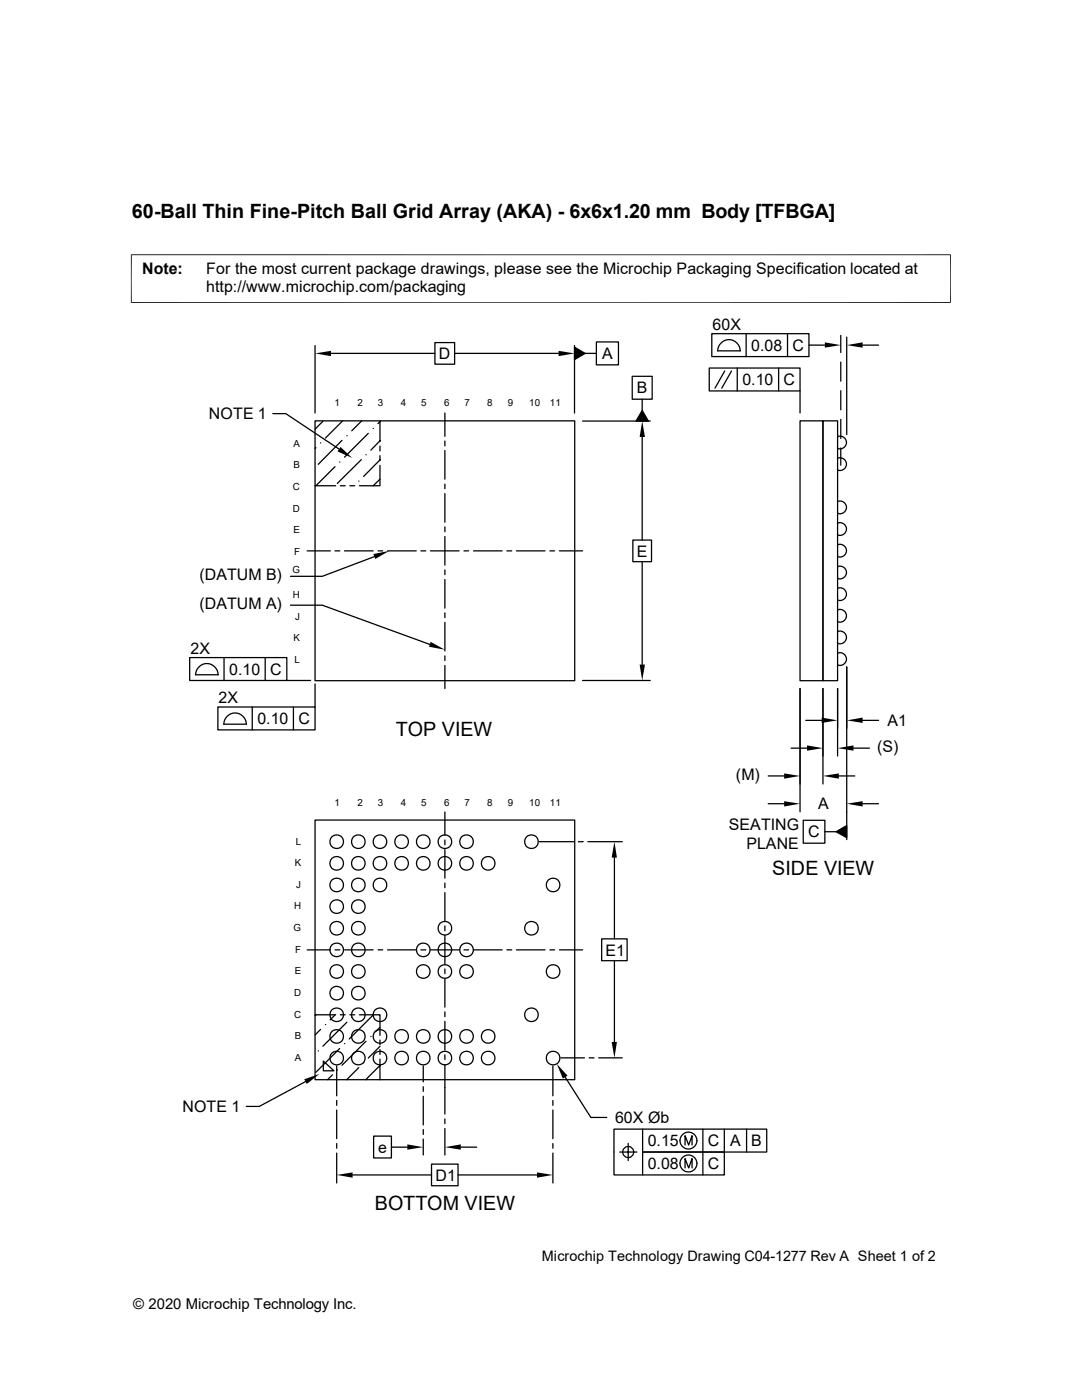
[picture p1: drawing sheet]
<svg xmlns="http://www.w3.org/2000/svg" width="216mm" height="279mm" viewBox="0 0 216 279" stroke-linecap="round" stroke-linejoin="round" font-family="sans-serif">
<g fill="none" stroke="#000" stroke-width=".25">
<path d="M62.9 69v13.4M66 70.5h20.8M86.8 68.4h3.9v4.3h-3.9zM90.7 70.5h20.8M114.6 69.3l2.2 1.2-2.2 1.3zM114.6 69v13.4M116.8 70.5h2.2M119 68.2h4.4v4.6h-4.4zM126.2 75.1h3.9v4.6h-3.9zM128.1 79.7v2.2M141.5 73.4h18.1v4.6h-18.1zM142 66.6h19.4v4.6h-19.4z"/>
<path d="M143.2 70h4.5M143.2 70a2.24 2.24 0 0 1 2.3-2.2 2.24 2.24 0 0 1 2.2 2.2M144.6 74l-1.9 3.5M146 74l-2 3.5M147.1 73.4v4.6M148.9 66.6v4.6M155.4 73.4v4.6M157.1 66.6v4.6M159.6 78v4.4M161.4 68.9h3.2M167.8 66.9v3.5M167.8 72.3v3.8"/>
<path d="M167.8 78v3.8M169 67.3v19.4M172.1 68.9h3.2M54.4 82.6h2.6l10.6 7M62.9 84h51.8v51.8h-51.8zM62.9 96.9h4.1M63 89.3l-.1 .2M64 88.4h.1M64.4 84.1l-1.5 1.5M66.8 93.1l-3.8 3.8M67.8 92.2h.1M67.9 96.9h1"/>
<path d="M68.2 87.9l-4.7 4.8M68.4 84l-3.5 3.4M69.2 87h.1M69.8 96.9h1M71.6 96h.1M72.1 91.7l-4.8 4.8M72.2 84l-2 2M73 90.8h.1M73.5 86.5l-4.8 4.7M74.5 85.5h.1M75.8 92.9v4h-4.1M75.8 84.2l-.4 .3"/>
<path d="M75.8 88l-1.8 1.8M75.8 91.8l-3.2 3.3M75.8 95.6l-1.3 1.3M75.8 84v4.1M75.8 89v1M75.8 90.9v1M88.8 82.4v4.7M88.8 88v1M88.8 89.9v5.7M88.8 96.6v.9M88.8 98.5v5.7M116.2 84h13.6"/>
<path d="M128.1 81.9l1.3 2.1h-2.5zM128.1 87.2v20.6M159.6 84h4.6v51.8h-4.6zM164.2 84h2.9v51.8h-2.9zM167.1 91.5a1.26 1.26 0 0 1 1.8 1.1 1.26 1.26 0 0 1-1.8 1.2M167.1 87.2a1.26 1.26 0 0 1 1.8 1.1 1.26 1.26 0 0 1-1.8 1.2M167.8 83.7v3.8M167.8 89.4v3.4M61.3 109.9h4.6M66.8 109.9h1M68.7 109.9h5.8M74.7 111.1l-10.4 3.9h-6.3"/>
<path d="M75.4 109.9h1M77.3 109.9h5.8M84 109.9h1M85.9 109.9h5.7M88.8 105.2v.9M88.8 107.1v5.7M88.8 113.7v1M88.8 115.7v5.7M92.6 109.9h.9M94.5 109.9h5.7M101.1 109.9h1M103 109.9h5.8"/>
<path d="M109.7 109.9h1M111.6 109.9h4.6M126.3 107.8h3.7v4.3h-3.7zM128.1 112.1v20.5M167.1 108.8a1.26 1.26 0 0 1 1.8 1.1 1.26 1.26 0 0 1-1.8 1.1M167.1 113.1a1.26 1.26 0 0 1 1.8 1.2 1.26 1.26 0 0 1-1.8 1.1M167.1 117.4a1.26 1.26 0 0 1 1.8 1.2 1.26 1.26 0 0 1-1.8 1.1M167.1 104.4a1.26 1.26 0 0 1 1.8 1.2 1.26 1.26 0 0 1-1.8 1.1M167.1 100.1a1.26 1.26 0 0 1 1.8 1.2 1.26 1.26 0 0 1-1.8 1.1M37.8 131.2h19.4v4.6h-19.4zM43.5 134.7a2.24 2.24 0 0 0-2.2-2.3 2.24 2.24 0 0 0-2.3 2.3h4.6M44.7 131.2v4.6"/>
<path d="M52.9 131.2v4.6M57.2 135.8h4.8M58 120.8h6.3l21.5 7.8M62.9 136.5v4.6M88.8 122.3v1M88.8 124.2v5.7M88.8 130.9v.9M88.8 132.8v4.6M116.2 135.8h13.6M159.6 137.4v24.6M164.2 137.4v19.1M167.1 121.8a1.26 1.26 0 0 1 1.8 1.1 1.26 1.26 0 0 1-1.8 1.1"/>
<path d="M167.1 126.1a1.26 1.26 0 0 1 1.8 1.1 1.26 1.26 0 0 1-1.8 1.2M167.1 130.4a1.26 1.26 0 0 1 1.8 1.1 1.26 1.26 0 0 1-1.8 1.2M167.1 137.4v13.5M169 133.1v34.5M43.5 141.1h19.4v4.6h-19.4zM44.6 144.5h4.6M44.7 144.5a2.24 2.24 0 0 1 2.2-2.2 2.24 2.24 0 0 1 2.2 2.2M50.3 141.1v4.6M58.5 141.1v4.6M153.3 154.9h3.2M157.9 149.3h3.1M160.8 143.8h3.2"/>
<path d="M167.4 154.9h3.2M170.3 149.3h3.2M172.1 143.8h3.2M62.9 163.7h51.8v51.8h-51.8zM88.8 162.1v4.6M88.8 167.6v1M88.8 169.5v5.8M88.8 176.2v1M88.8 178.1v5.8M107.6 168h6.9M115.4 168h1M117.3 168h6.9"/>
<path d="M122.6 171.2v16.2M153.3 160.4h3.2M160.3 163.7h4.3v4.6h-4.3zM164.6 166h2.2M166.8 166l2.2-1.2v2.4zM172.1 160.4h3.2M61.3 189.6h4.6M66.8 189.6h1M68.7 189.6h5.8M75.4 189.6h1M77.3 189.6h5.8M84 189.6h1"/>
<path d="M85.9 189.6h5.7M88.8 184.8v1M88.8 186.7v5.7M88.8 193.4v.9M88.8 195.3v5.7M92.6 189.6h.9M94.5 189.6h5.7M101.1 189.6h1M103 189.6h5.8M109.7 189.6h1M111.6 189.6h4.6M120.1 187.4h5v4.3h-5z"/>
<path d="M122.6 191.7v16.2M61 215.9l-9.3 4.9h-2.6M62.9 202.5h4.1M63.1 202.5l-.2 .2M63.5 209.7h.1M64 205.4l-1.1 1.1M64.5 211.8l2.1 1.9h-2.1zM64.9 204.5h.1M66.3 214.5l-.9 1M66.9 202.5l-1 1M67.2 212.7v6M67.2 219.6v1"/>
<path d="M67.3 213.5h.1M67.8 209.3l-4.8 4.7M67.9 202.5h1M68.7 208.3h.1M69.2 204l-4.8 4.8M69.8 202.5h1M70.2 203h.1M71.6 213.1l-2.4 2.4M71.7 202.5h4.1v4.1M72.6 212.1h.1M73 207.8l-4.8 4.8M74 206.8h.1"/>
<path d="M74.5 202.6l-4.8 4.7M75.8 207.6v.9M75.8 209.5v.9M75.8 211.4v4.1M75.8 205l-.9 .9M75.8 208.8l-2.3 2.4M75.8 212.6l-2.8 2.9M84.5 212.7v3.2M84.5 216.9v.9M84.5 218.8v5.7M88.8 201.9v1M88.8 203.8v5.8"/>
<path d="M88.8 210.5v1M88.8 212.4v9.9M110.3 212.7v6M110.3 219.6v1M111.9 211.1h4.7M112.8 215l5.1 8h3.2M117.6 211.1h.9M119.5 211.1h4.7M67.2 221.5v5.7M67.2 228.2v1M67.2 230.1v6M70.4 234.5h15.7"/>
<path d="M74.5 226.7h3.6v4.4h-3.6zM78.1 228.9h3.2M84.5 225.4v1M84.5 227.3v3.2M86.1 232.3h5.3v4.3h-5.3zM88.8 223.3v.9M88.8 225.2v5.3M91.4 234.5h15.7M91.9 228.9h3.2M110.3 221.5v5.7M110.3 228.2v1M110.3 230.1v6"/>
<path d="M123.7 229.9h3.4M125.3 228.2v3.4M128.2 225.3v4.6h16.3v4.6h-22v-9.2h30.5v4.6h-24.8v4.6M136.7 228.5v-1.8l.7 1.8 .7-1.8v1.8M136.7 233.1v-1.9l.7 1.9 .7-1.9v1.9M140.3 225.3v9.2M144.5 225.3v4.6M149 225.3v4.6"/>
<circle cx="67.2" cy="168" r="1.36"/>
<circle cx="67.2" cy="176.6" r="1.36"/>
<circle cx="67.2" cy="172.3" r="1.36"/>
<circle cx="71.5" cy="172.3" r="1.36"/>
<circle cx="71.5" cy="176.6" r="1.36"/>
<circle cx="71.5" cy="168" r="1.36"/>
<circle cx="75.8" cy="176.6" r="1.36"/>
<circle cx="75.8" cy="172.3" r="1.36"/>
<circle cx="75.8" cy="168" r="1.36"/>
<circle cx="80.1" cy="172.3" r="1.36"/>
<circle cx="80.1" cy="168" r="1.36"/>
<circle cx="84.4" cy="172.3" r="1.36"/>
<circle cx="84.4" cy="168" r="1.36"/>
<circle cx="88.8" cy="172.3" r="1.36"/>
<circle cx="88.8" cy="168" r="1.36"/>
<circle cx="93.1" cy="172.3" r="1.36"/>
<circle cx="93.1" cy="168" r="1.36"/>
<circle cx="97.4" cy="172.3" r="1.36"/>
<circle cx="106" cy="168" r="1.36"/>
<circle cx="110.4" cy="176.6" r="1.36"/>
<circle cx="67.2" cy="198.2" r="1.36"/>
<circle cx="67.2" cy="185.3" r="1.36"/>
<circle cx="67.2" cy="189.6" r="1.36"/>
<circle cx="67.2" cy="193.9" r="1.36"/>
<circle cx="67.2" cy="180.9" r="1.36"/>
<circle cx="71.5" cy="198.2" r="1.36"/>
<circle cx="71.5" cy="185.3" r="1.36"/>
<circle cx="71.5" cy="189.6" r="1.36"/>
<circle cx="71.5" cy="180.9" r="1.36"/>
<circle cx="71.5" cy="193.9" r="1.36"/>
<circle cx="84.4" cy="189.6" r="1.36"/>
<circle cx="84.4" cy="193.9" r="1.36"/>
<circle cx="88.8" cy="189.6" r="1.36"/>
<circle cx="88.8" cy="185.3" r="1.36"/>
<circle cx="88.8" cy="193.9" r="1.36"/>
<circle cx="93.1" cy="189.6" r="1.36"/>
<circle cx="93.1" cy="193.9" r="1.36"/>
<circle cx="106" cy="185.3" r="1.36"/>
<circle cx="110.4" cy="193.9" r="1.36"/>
<circle cx="67.2" cy="211.2" r="1.36"/>
<circle cx="67.2" cy="202.5" r="1.36"/>
<circle cx="67.2" cy="206.8" r="1.36"/>
<circle cx="71.5" cy="211.2" r="1.36"/>
<circle cx="71.5" cy="202.5" r="1.36"/>
<circle cx="71.5" cy="206.8" r="1.36"/>
<circle cx="75.8" cy="211.2" r="1.36"/>
<circle cx="75.8" cy="206.8" r="1.36"/>
<circle cx="75.8" cy="202.5" r="1.36"/>
<circle cx="80.1" cy="211.2" r="1.36"/>
<circle cx="80.1" cy="206.8" r="1.36"/>
<circle cx="84.4" cy="211.2" r="1.36"/>
<circle cx="84.4" cy="206.8" r="1.36"/>
<circle cx="88.8" cy="206.8" r="1.36"/>
<circle cx="88.8" cy="211.2" r="1.36"/>
<circle cx="93.1" cy="211.2" r="1.36"/>
<circle cx="93.1" cy="206.8" r="1.36"/>
<circle cx="97.4" cy="206.8" r="1.36"/>
<circle cx="97.4" cy="211.2" r="1.36"/>
<circle cx="106" cy="202.5" r="1.36"/>
<circle cx="110.4" cy="211.2" r="1.36"/>
<circle cx="125.3" cy="229.9" r="1.11"/>
<circle cx="137.4" cy="227.6" r="1.69"/>
<circle cx="137.4" cy="232.2" r="1.69"/>
</g>
<path d="M26.1 50.8h163.6M26.2 50.8v9.7M189.7 50.8v9.7M26.1 60.4h163.6" fill="none" stroke="#000" stroke-width=".2"/>
<g fill="#000">
<path d="M62.9 70.5l3.1-.5v1.1zM111.5 70l3.1 .5-3.1 .6zM114.6 69.3l2.2 1.2-2.2 1.3zM164.6 68.3l3.2 .6-3.2 .5zM169 68.9l3.1-.6v1.1zM67.9 89.2l2.4 2.2-2.9-1.3zM128.1 84l.6 3.2h-1.1zM128.1 81.9l1.3 2.1h-2.5zM74.5 110.6l3.2-.7-2.8 1.6zM85.9 128.1l2.9 1.6-3.2-.6zM127.6 132.6h1.1l-.6 3.2zM156.5 154.3l3.1 .6-3.1 .5z"/>
<path d="M156.5 159.9l3.1 .5-3.1 .6zM161 148.8l3.2 .5-3.2 .5zM164 143.2l3.1 .6-3.1 .5zM164.2 154.9l3.2-.6v1.1zM167.1 149.3l3.2-.5v1zM169 143.8l3.1-.6v1.1zM169 160.4l3.1-.5v1.1zM122.6 168l.5 3.2h-1.1zM166.8 166l2.2-1.2v2.4zM60.7 215.4l3.1-1.1-2.6 2zM111.1 212.3l2.1 2.4-.9 .6zM122 207.9h1.1l-.5 3.2z"/>
<path d="M67.2 234.5l3.2-.5v1zM81.3 228.4l3.2 .5-3.2 .5zM88.8 228.9l3.1-.5v1zM107.1 234l3.2 .5-3.2 .5z"/>
</g>
<g font-size="3.9">
<text x="26.3" y="43.5">60-Ball Thin Fine-Pitch Ball Grid Array (AKA) - 6x6x1.20 mm Body [TFBGA]</text>
<text x="79" y="146.9">TOP VIEW</text>
<text x="154.1" y="174.5">SIDE VIEW</text>
<text x="74.8" y="241.5">BOTTOM VIEW</text>
</g>
<g font-size="3.2">
<text x="28.4" y="54.6">Note:</text>
<text x="41.1" y="54.6">For the most current package drawings, please see the Microchip Packaging Specification located at</text>
<text x="41.1" y="58.3">http://www.microchip.com/packaging</text>
<text x="142.2" y="65.8">60X</text>
<text x="87.5" y="71.7">D</text>
<text x="120.1" y="71.7">A</text>
<text x="149.9" y="70">0.08</text>
<text x="158.1" y="70">C</text>
<text x="148.1" y="76.9">0.10</text>
<text x="156.3" y="76.9">C</text>
<text x="41.7" y="83.7">NOTE 1</text>
<text x="127" y="78.5">B</text>
<text x="127" y="111.1">E</text>
<text x="39.8" y="115.8">(DATUM B)</text>
<text x="39.8" y="121.6">(DATUM A)</text>
<text x="38" y="130.4">2X</text>
<text x="45.7" y="134.7">0.10</text>
<text x="53.9" y="134.7">C</text>
<text x="43.6" y="140.3">2X</text>
<text x="51.4" y="144.5">0.10</text>
<text x="59.6" y="144.5">C</text>
<text x="177.1" y="144.9">A1</text>
<text x="146.9" y="155.7">(M)</text>
<text x="175" y="150.1">(S)</text>
<text x="163.2" y="161.5">A</text>
<text x="145.4" y="165.6">SEATING</text>
<text x="161.3" y="167.1">C</text>
<text x="148.9" y="169.4">PLANE</text>
<text x="120.8" y="190.7">E1</text>
<text x="36.4" y="222">NOTE 1</text>
<text x="122.7" y="224.1">60X Øb</text>
<text x="75.4" y="230">e</text>
<text x="129.2" y="228.8">0.15</text>
<text x="129.2" y="233.3">0.08</text>
<text x="141.2" y="228.8">C</text>
<text x="141.2" y="233.3">C</text>
<text x="145.7" y="228.8">A</text>
<text x="149.9" y="228.8">B</text>
<text x="86.9" y="235.6">D1</text>
</g>
<text font-size="3" x="26.6" y="261.3">© 2020 Microchip Technology Inc.</text>
<text font-size="2.9" x="108.1" y="251.6">Microchip Technology Drawing C04-1277 Rev A Sheet 1 of 2</text>
<g font-size="1.9">
<text x="66.8" y="81.1">1</text>
<text x="71.3" y="81.1">2</text>
<text x="75.4" y="81.1">3</text>
<text x="80" y="81.1">4</text>
<text x="84" y="81">5</text>
<text x="88.6" y="81.1">6</text>
<text x="92.7" y="81.1">7</text>
<text x="97.2" y="81.1">8</text>
<text x="101.3" y="81.1">9</text>
<text x="105.6" y="81.1">10</text>
<text x="109.7" y="81.1">11</text>
<text x="58.5" y="89.2">A</text>
<text x="58.5" y="93.5">B</text>
<text x="58.5" y="97.8">C</text>
<text x="58.5" y="102.1">D</text>
<text x="58.5" y="106.4">E</text>
<text x="58.7" y="110.7">F</text>
<text x="58.3" y="114.3">G</text>
<text x="58.5" y="119.4">H</text>
<text x="58.9" y="123.7">J</text>
<text x="58.5" y="128">K</text>
<text x="58.8" y="132.3">L</text>
<text x="66.8" y="160.9">1</text>
<text x="71.3" y="160.9">2</text>
<text x="75.4" y="160.9">3</text>
<text x="80" y="160.9">4</text>
<text x="84" y="160.9">5</text>
<text x="88.6" y="160.9">6</text>
<text x="92.7" y="160.9">7</text>
<text x="97.2" y="160.9">8</text>
<text x="101.3" y="160.9">9</text>
<text x="105.6" y="160.9">10</text>
<text x="109.7" y="160.9">11</text>
<text x="58.8" y="172.9">K</text>
<text x="59" y="168.6">L</text>
<text x="59.1" y="177.2">J</text>
<text x="58.6" y="185.8">G</text>
<text x="58.7" y="181.5">H</text>
<text x="58.9" y="190.1">F</text>
<text x="58.8" y="194.4">E</text>
<text x="58.7" y="203.1">C</text>
<text x="58.7" y="198.8">D</text>
<text x="58.8" y="207.4">B</text>
<text x="58.8" y="211.7">A</text>
</g>
</svg>
